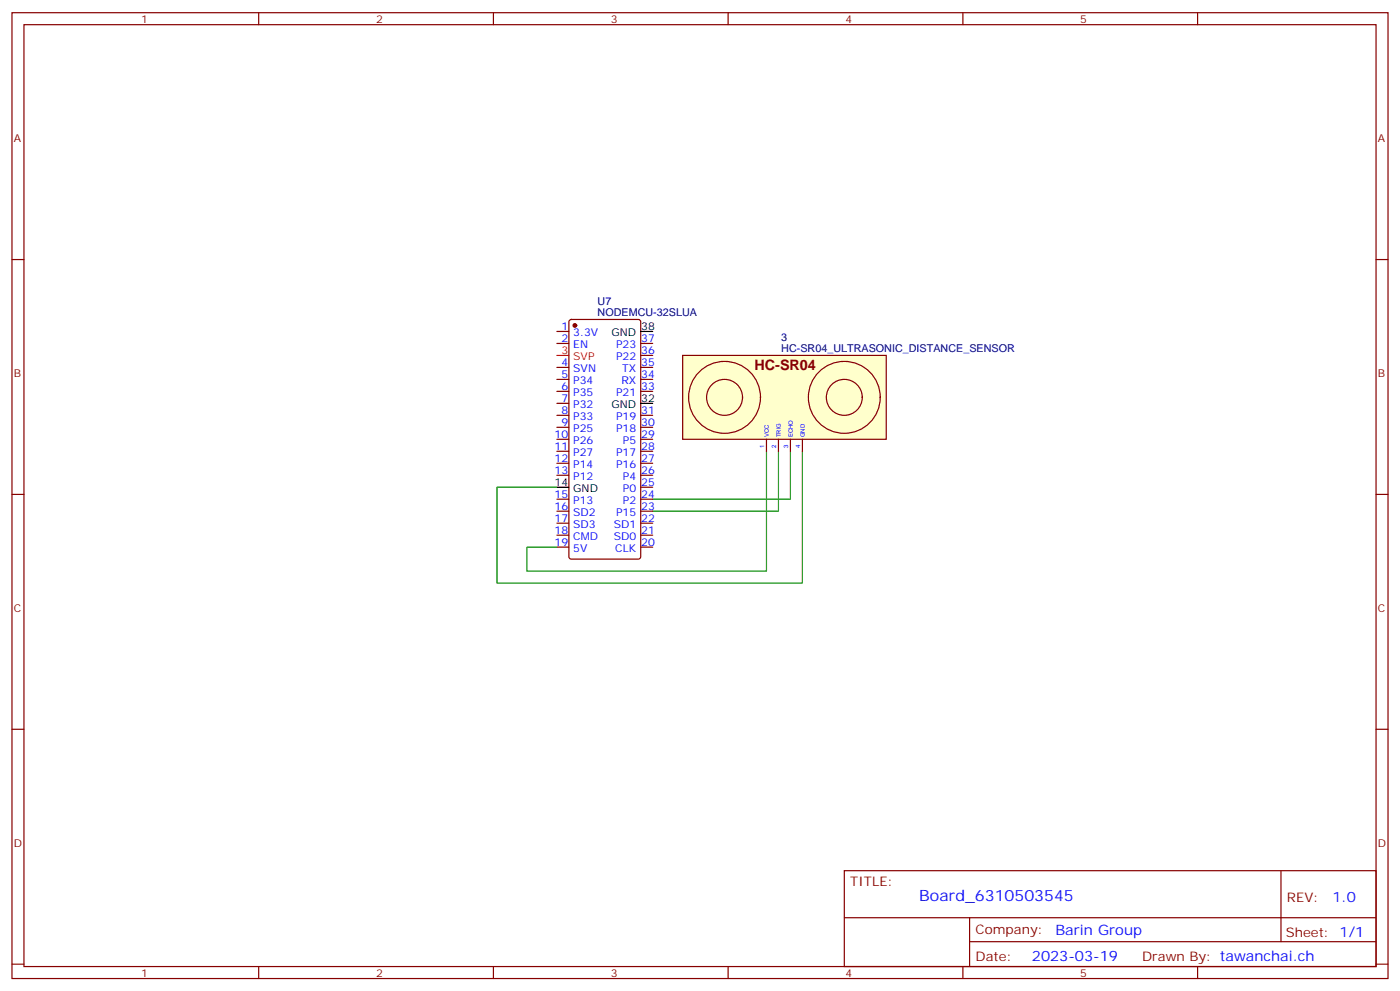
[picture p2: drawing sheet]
<svg xmlns="http://www.w3.org/2000/svg" width="412mm" height="292mm" viewBox="0 0 412 292" stroke-linecap="round" stroke-linejoin="round" font-family="sans-serif">
<g fill="none" stroke="#870000" stroke-width=".35">
<path d="M3.5 3.7h405.4v284.4h-405.4zM7.1 7.3h398.2v277.3h-398.2zM76.2 3.7v3.6M145.3 3.7v3.6M214.5 3.7v3.6M283.6 3.7v3.6M352.8 3.7v3.6M3.5 76.4h3.6M405.3 76.4h3.6M3.5 145.6h3.6M405.3 145.6h3.6M3.5 214.7h3.6"/>
<path d="M405.3 214.7h3.6M248.7 256.3h156.6v28.3h-156.6zM377.3 256.4v20.8M248.7 270.2h156.5M285.6 277.2h119.6M285.6 270.2v14.1M3.5 283.8h3.6M76.2 284.6v3.5M145.3 284.6v3.5M214.5 284.6v3.5M283.6 284.6v3.5M352.8 284.6v3.5"/>
<path d="M405.3 283.8h3.6"/>
</g>
<path d="M225.8 132.9v35.2h-70.6v-7h8.8M229.3 132.9v17.6h-37M232.8 132.9v14.1h-40.5M236.4 132.9v38.8h-90v-28.3h17.6" fill="none" stroke="#008700" stroke-width=".35"/>
<path d="M201.1 104.6h60v24.7h-60z" fill="#ffc" stroke="#870000" stroke-width=".35"/>
<g fill="none" stroke="#870000" stroke-width=".35">
<path d="M164 97.6h3.6M167.8 94.3l.5-.2h19.7l.7 .4v69.4l-.4 .7h-20l-.7-.5v-69.3zM164 101.1h3.6M164 108.2h3.6M164 111.7h3.6M164 115.2h3.6M164 118.7h3.6M188.7 101.1h3.6M188.7 108.2h3.6M188.7 111.7h3.6M188.7 115.2h3.6M188.7 104.6h3.6"/>
<path d="M164 122.3h3.6M164 125.8h3.6M164 129.3h3.6M164 132.9h3.6M164 136.4h3.6M164 139.9h3.6M188.7 122.3h3.6M188.7 125.8h3.6M188.7 129.3h3.6M188.7 132.9h3.6M188.7 136.4h3.6M188.7 139.9h3.6"/>
<path d="M225.8 129.3v3.6M229.3 129.3v3.6M232.8 129.3v3.6M236.4 129.3v3.6M164 147h3.6M164 150.5h3.6M164 154h3.6M164 157.6h3.6M188.7 147h3.6M188.7 150.5h3.6M188.7 154h3.6M188.7 157.6h3.6"/>
<path d="M188.7 143.4h3.6M164 161.1h3.6M188.7 161.1h3.6"/>
<circle cx="213.4" cy="117" r="10.6"/>
<circle cx="213.4" cy="117" r="5.3"/>
<circle cx="248.7" cy="117" r="10.6"/>
<circle cx="248.7" cy="117" r="5.3"/>
</g>
<circle cx="169.3" cy="95.8" r=".53" fill="#870000" stroke="#870000" stroke-width=".35"/>
<path d="M164 104.6h3.6" fill="none" stroke="#f00" stroke-width=".35"/>
<path d="M188.7 97.6h3.6M188.7 118.7h3.6M164 143.4h3.6" fill="none" stroke="#000" stroke-width=".35"/>
<text font-size="4.6" fill="#00f" x="270.8" y="265.4">Board_6310503545</text>
<text font-size="4.2" fill="#800" x="222.2" y="108.9">HC-SR04</text>
<g font-size="4.2" fill="#00f">
<text x="392.5" y="265.6">1.0</text>
<text x="310.9" y="275.2">Barin Group</text>
<text x="304" y="283">2023-03-19</text>
</g>
<g font-size="3.9" fill="#800">
<text x="250.5" y="260.9">TITLE:</text>
<text x="379.1" y="265.6">REV:</text>
<text x="287.4" y="275.1">Company:</text>
<text x="378.7" y="275.7">Sheet: 1/1</text>
<text x="287.4" y="282.8">Date:</text>
<text x="336.4" y="282.9">Drawn By: tawanchai.ch</text>
</g>
<g font-size="3.2" fill="#800">
<text x="41.6" y="6.7">1</text>
<text x="110.8" y="6.7">2</text>
<text x="179.9" y="6.7">3</text>
<text x="249.1" y="6.7">4</text>
<text x="318.2" y="6.7">5</text>
<text x="4.1" y="41.8">A</text>
<text x="405.9" y="41.8">A</text>
<text x="4.1" y="111">B</text>
<text x="405.9" y="111">B</text>
<text x="4.1" y="180.1">C</text>
<text x="405.9" y="180.1">C</text>
<text x="4.1" y="249.3">D</text>
<text x="405.9" y="249.3">D</text>
<text x="41.6" y="287.5">1</text>
<text x="110.8" y="287.5">2</text>
<text x="179.9" y="287.5">3</text>
<text x="249.1" y="287.5">4</text>
<text x="318.2" y="287.5">5</text>
</g>
<g font-size="3.2" fill="#000080">
<text x="176" y="89.8">U7</text>
<text x="176" y="93">NODEMCU-32SLUA</text>
<text x="230.2" y="100.4">3</text>
<text x="230.2" y="103.6">HC-SR04_ULTRASONIC_DISTANCE_SENSOR</text>
</g>
<g font-size="3.2" fill="#00f">
<text x="165.4" y="97.2">1</text>
<text x="165.4" y="100.8">2</text>
<text x="168.9" y="99">3.3V</text>
<text x="188.9" y="100.8">37</text>
<text x="165.4" y="107.8">4</text>
<text x="168.9" y="102.5">EN</text>
<text x="181.5" y="106">P22</text>
<text x="181.5" y="102.5">P23</text>
<text x="188.9" y="107.8">35</text>
<text x="188.9" y="104.3">36</text>
<text x="165.4" y="111.3">5</text>
<text x="168.9" y="109.6">SVN</text>
<text x="168.9" y="113.1">P34</text>
<text x="183" y="113.1">RX</text>
<text x="183.3" y="109.6">TX</text>
<text x="188.9" y="111.3">34</text>
<text x="165.4" y="114.9">6</text>
<text x="165.4" y="118.4">7</text>
<text x="168.9" y="116.6">P35</text>
<text x="181.5" y="116.6">P21</text>
<text x="188.9" y="114.9">33</text>
<text x="165.4" y="121.9">8</text>
<text x="165.4" y="125.4">9</text>
<text x="168.9" y="120.2">P32</text>
<text x="168.9" y="123.7">P33</text>
<text x="181.5" y="123.7">P19</text>
<text x="188.9" y="125.4">30</text>
<text x="188.9" y="121.9">31</text>
<text x="163.4" y="129">10</text>
<text x="168.9" y="127.2">P25</text>
<text x="168.9" y="130.7">P26</text>
<text x="181.5" y="127.2">P18</text>
<text x="183.5" y="130.7">P5</text>
<text x="188.9" y="129">29</text>
<text x="163.4" y="132.5">11</text>
<text x="163.4" y="136">12</text>
<text x="168.9" y="134.3">P27</text>
<text x="168.9" y="137.8">P14</text>
<text x="181.5" y="137.8">P16</text>
<text x="181.5" y="134.3">P17</text>
<text x="188.9" y="136">27</text>
<text x="188.9" y="132.5">28</text>
<text x="163.4" y="139.6">13</text>
<text x="168.9" y="141.3">P12</text>
<text x="183.5" y="141.3">P4</text>
<text x="188.9" y="143.1">25</text>
<text x="188.9" y="139.6">26</text>
<text x="163.4" y="146.6">15</text>
<text x="168.9" y="148.4">P13</text>
<text x="183.5" y="148.4">P2</text>
<text x="183.5" y="144.9">P0</text>
<text x="188.9" y="146.6">24</text>
<text x="163.4" y="150.1">16</text>
<text x="163.4" y="153.7">17</text>
<text x="168.9" y="151.9">SD2</text>
<text x="168.9" y="155.4">SD3</text>
<text x="180.8" y="155.4">SD1</text>
<text x="181.5" y="151.9">P15</text>
<text x="188.9" y="153.7">22</text>
<text x="188.9" y="150.1">23</text>
<text x="163.4" y="157.2">18</text>
<text x="163.4" y="160.7">19</text>
<text x="168.9" y="159">CMD</text>
<text x="180.8" y="159">SD0</text>
<text x="188.9" y="160.7">20</text>
<text x="188.9" y="157.2">21</text>
<text x="168.9" y="162.5">5V</text>
<text x="181.3" y="162.5">CLK</text>
</g>
<g font-size="3.2">
<text x="180.1" y="99">GND</text>
<text x="188.9" y="97.2">38</text>
<text x="188.9" y="118.4">32</text>
<text x="180.1" y="120.2">GND</text>
<text x="163.4" y="143.1">14</text>
<text x="168.9" y="144.9">GND</text>
</g>
<g font-size="3.2" fill="#f00">
<text x="165.4" y="104.3">3</text>
<text x="168.9" y="106">SVP</text>
</g>
<g font-size="1.8" fill="#00f">
<text x="225.1" y="131.9" transform="rotate(-90 225.1 131.9)">1</text>
<text x="226.5" y="128.8" transform="rotate(-90 226.5 128.8)">VCC</text>
<text x="228.6" y="131.9" transform="rotate(-90 228.6 131.9)">2</text>
<text x="230" y="128.8" transform="rotate(-90 230 128.8)">TRIG</text>
<text x="232.1" y="131.9" transform="rotate(-90 232.1 131.9)">3</text>
<text x="233.5" y="128.8" transform="rotate(-90 233.5 128.8)">ECHO</text>
<text x="235.7" y="131.9" transform="rotate(-90 235.7 131.9)">4</text>
<text x="237" y="128.8" transform="rotate(-90 237 128.8)">GND</text>
</g>
</svg>
